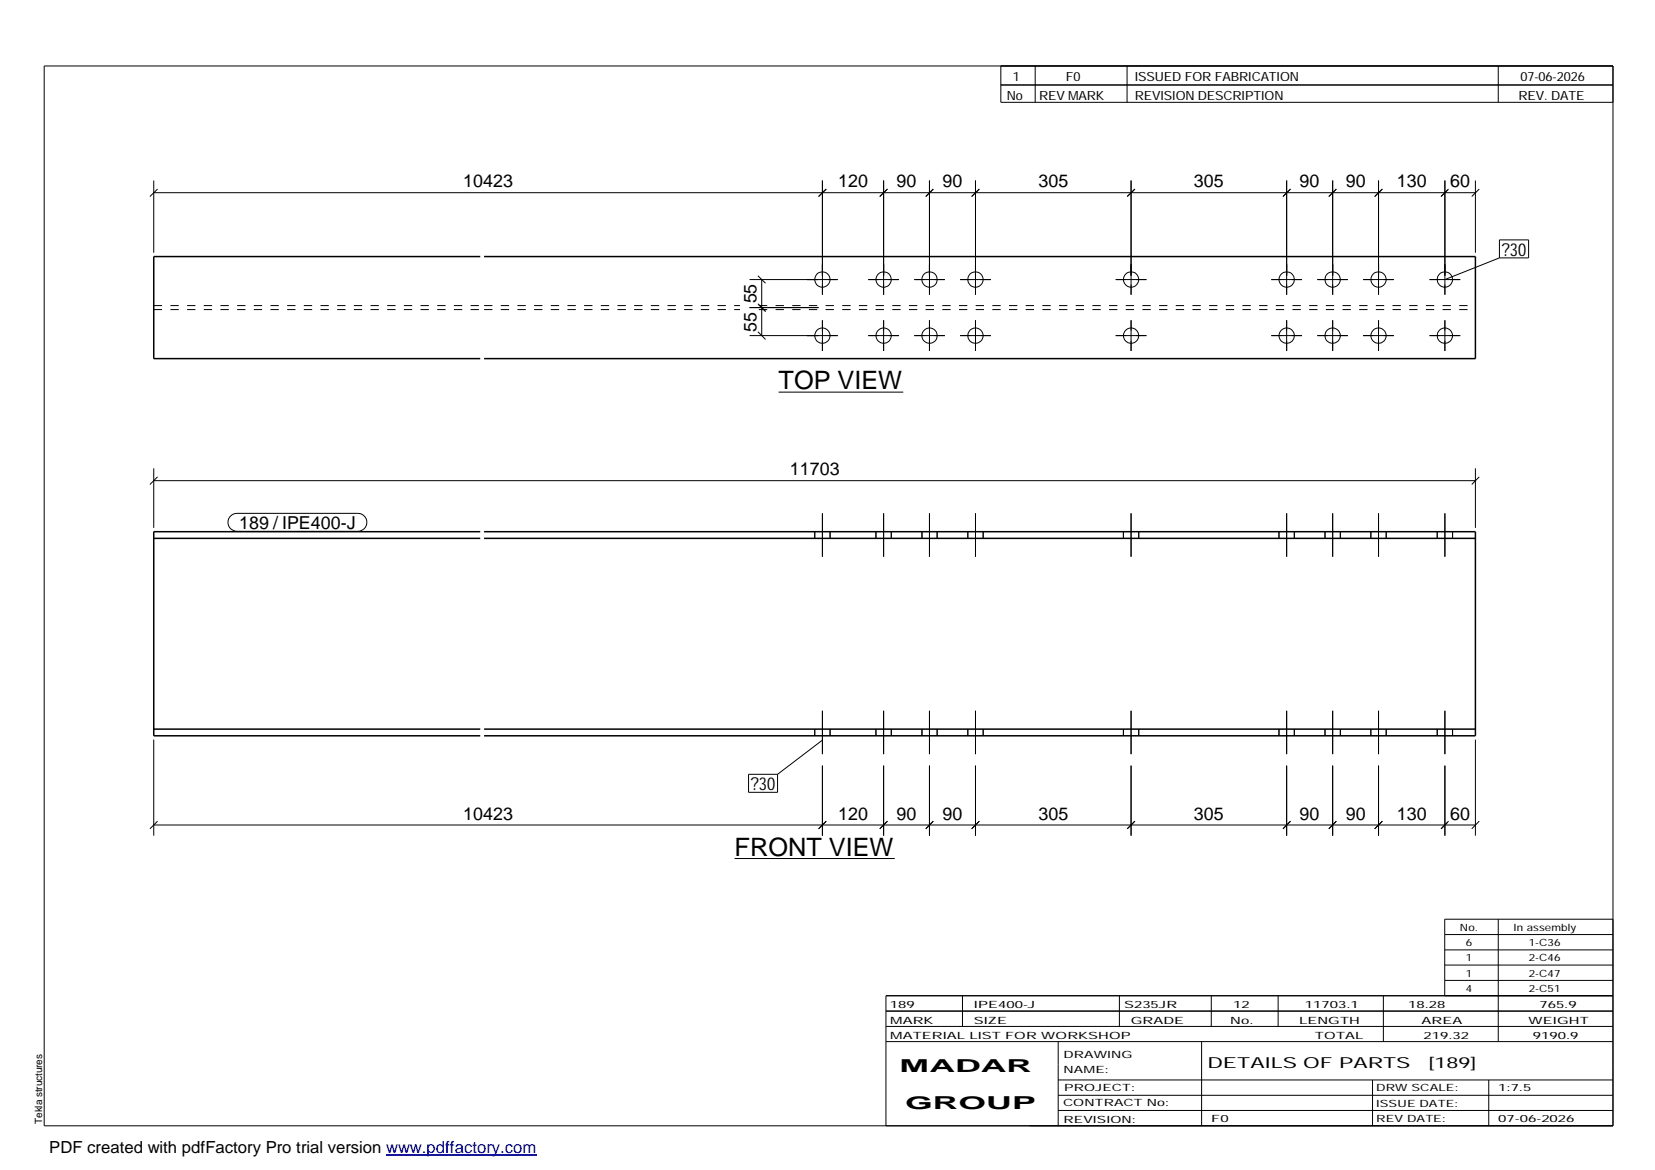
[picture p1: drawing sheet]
<svg xmlns="http://www.w3.org/2000/svg" width="420mm" height="297mm" viewBox="0 0 420 297" stroke-linecap="round" stroke-linejoin="round" font-family="sans-serif">
<g fill="none" stroke="#000" stroke-width=".25">
<path d="M11.2 16.7h398.3v269.1h-398.3zM254.1 16.7v9.3h155.4M262.8 16.7v9.3M286.1 16.7v9.3M380.4 16.7v9.3M254.1 21.6h155.4M39 45.8v18.4M39 48.9h335.6M40 48l-1.9 1.9M208.8 45.8v29M209.8 48l-2 1.9M224.3 45.8v29"/>
<path d="M225.3 48l-1.9 1.9M236 45.8v29M236.9 48l-1.9 1.9M247.6 45.8v29M248.6 48l-1.9 1.9M287.1 45.8v29M288.1 48l-1.9 1.9M326.6 45.8v29M327.6 48l-1.9 1.9M338.3 45.8v29M339.3 48l-1.9 1.9M350 45.8v29"/>
<path d="M350.9 48l-1.9 1.9M366.8 45.8v29M367.7 48l-1.9 1.9M374.6 45.8v18.4M375.5 48l-1.9 1.9M190.3 71h22.4M190.3 78.1h17.5M192.4 77.1l2 2M192.4 70l2 1.9M193.4 71v14.2M220.4 71h7.8M232.1 71h7.8"/>
<path d="M243.8 71h7.7M283.3 71h7.7M322.7 71h7.8M334.4 71h7.8M346.1 71h7.8M362.9 71h7.8M380.7 60.9h7.4v4.6h-7.4zM380.7 65.5l-13.9 5.5M190.3 85.2h22.4M192.4 84.2l2 2M197.7 99.6h31.6M208.8 81.3v7.8"/>
<path d="M220.4 85.2h7.8M224.3 81.3v7.8M232.1 85.2h7.8M236 81.3v7.8M243.8 85.2h7.7M247.6 81.3v7.8M283.3 85.2h7.7M287.1 81.3v7.8M322.7 85.2h7.8M326.6 81.3v7.8M334.4 85.2h7.8M338.3 81.3v7.8"/>
<path d="M346.1 85.2h7.8M350 81.3v7.8M362.9 85.2h7.8M366.8 81.3v7.8M39 118.9v15.1M374.6 118.9v15.1M39 122h335.6M40 121.1l-1.9 1.9M58.5 131l.8-.5 .9-.2h30.6a2.29 2.29 0 0 1 2.3 2.3 2.29 2.29 0 0 1-2.3 2.3h-30.6a2.28 2.28 0 0 1-2.1-1.4 2.28 2.28 0 0 1 .4-2.5zM206.8 135v1.7M208.8 130.3v11M210.7 135v1.7"/>
<path d="M222.4 135v1.7M224.3 130.3v11M226.3 135v1.7M234.1 135v1.7M236 130.3v11M237.9 135v1.7M245.7 135v1.7M247.6 130.3v11M249.6 135v1.7M285.2 135v1.7M287.1 130.3v11M289.1 135v1.7"/>
<path d="M324.7 135v1.7M326.6 130.3v11M328.6 135v1.7M336.4 135v1.7M338.3 130.3v11M340.3 135v1.7M348 135v1.7M350 130.3v11M351.9 135v1.7M364.9 135v1.7M366.8 130.3v11M368.8 135v1.7"/>
<path d="M375.5 121.1l-1.9 1.9M39 187.8v24.4M190 196.6h7.4v4.6h-7.4zM206.8 185.1v1.7M208.8 180.5v11M208.8 194.4v17.8M208.8 187.9l-11.4 8.7M210.7 185.1v1.7M222.4 185.1v1.7M224.3 180.5v11M224.3 194.4v17.8M226.3 185.1v1.7"/>
<path d="M234.1 185.1v1.7M236 180.5v11M236 194.4v17.8M237.9 185.1v1.7M245.7 185.1v1.7M247.6 180.5v11M247.6 194.4v17.8M249.6 185.1v1.7M285.2 185.1v1.7M287.1 180.5v11M287.1 194.4v17.8M289.1 185.1v1.7"/>
<path d="M324.7 185.1v1.7M326.6 180.5v11M326.6 194.4v17.8M328.6 185.1v1.7M336.4 185.1v1.7M338.3 180.5v11M338.3 194.4v17.8M340.3 185.1v1.7M348 185.1v1.7M350 180.5v11M350 194.4v17.8M351.9 185.1v1.7"/>
<path d="M364.9 185.1v1.7M366.8 180.5v11M366.8 194.4v17.8M368.8 185.1v1.7M374.6 187.8v24.4M39 209.5h335.6M40 208.5l-1.9 1.9M186.5 218h40.7M209.8 208.5l-2 1.9M225.3 208.5l-1.9 1.9M236.9 208.5l-1.9 1.9M248.6 208.5l-1.9 1.9"/>
<path d="M288.1 208.5l-1.9 1.9M327.6 208.5l-1.9 1.9M339.3 208.5l-1.9 1.9M350.9 208.5l-1.9 1.9M367.7 208.5l-1.9 1.9 1.7-1.7M375.5 208.5l-1.9 1.9M366.8 237.3h42.7M380.4 233.4v31M409.5 233.4h-42.7v19.4M224.9 256.7h184.6M244.3 252.8v7.8M284.2 252.8v7.8"/>
<path d="M307.5 252.8v7.8M324.5 252.8v7.8M351.2 252.8v11.6M366.8 241.2h42.7M366.8 245h42.7M366.8 248.9h42.7M409.5 252.8h-184.6v33M224.9 264.4h184.6M224.9 260.6h184.6M268.6 264.4v21.4M268.6 274.2h140.9M268.6 278.1h140.9"/>
<path d="M305.1 264.4v21.4M348.4 274.2v11.6M378 274.2v11.6M268.6 281.9h140.9"/>
<circle cx="208.8" cy="71" r="1.94"/>
<circle cx="224.3" cy="71" r="1.96"/>
<circle cx="236" cy="71" r="1.94"/>
<circle cx="247.6" cy="71" r="1.94"/>
<circle cx="287.2" cy="71" r="1.96"/>
<circle cx="326.7" cy="71" r="1.96"/>
<circle cx="338.3" cy="71" r="1.94"/>
<circle cx="350" cy="71" r="1.95"/>
<circle cx="366.8" cy="71" r="1.94"/>
<circle cx="208.8" cy="85.2" r="1.94"/>
<circle cx="224.3" cy="85.2" r="1.96"/>
<circle cx="236" cy="85.2" r="1.94"/>
<circle cx="247.6" cy="85.2" r="1.94"/>
<circle cx="287.2" cy="85.2" r="1.96"/>
<circle cx="326.7" cy="85.2" r="1.96"/>
<circle cx="338.3" cy="85.2" r="1.94"/>
<circle cx="350" cy="85.2" r="1.95"/>
<circle cx="366.8" cy="85.2" r="1.94"/>
</g>
<path d="M121.9 65.1h-82.9v25.9h82.9M122.9 65.1h251.7v25.9h-251.7M39 136.7h82.9M121.9 135h-82.9v51.8h82.9M122.9 135h251.7v51.8h-251.7M122.9 136.7h251.7M39 185.1h82.9M122.9 185.1h251.7" fill="none" stroke="#000" stroke-width=".38"/>
<path d="M39 78.6h82.9M39 77.6h82.9M122.9 78.6h65M122.9 77.6h65M192.7 78.6h181.9M192.7 77.6h181.9" fill="none" stroke="#000" stroke-width=".25" stroke-dasharray="2.1 2.1" stroke-linecap="butt"/>
<path d="M98 293.3h38.2" fill="none" stroke="#00f" stroke-width=".3"/>
<g font-size="6.4">
<text x="197.7" y="98.8">TOP VIEW</text>
<text x="186.5" y="217.2">FRONT VIEW</text>
</g>
<g font-size="4.5">
<text x="117.6" y="47.5">10423</text>
<text x="212.8" y="47.5">120</text>
<text x="227.6" y="47.5">90</text>
<text x="239.3" y="47.5">90</text>
<text x="263.6" y="47.5">305</text>
<text x="303.1" y="47.5">305</text>
<text x="329.9" y="47.5">90</text>
<text x="341.6" y="47.5">90</text>
<text x="354.6" y="47.5">130</text>
<text x="368.2" y="47.5">60</text>
<text x="381.3" y="64.9">?30</text>
<text x="192" y="77" transform="rotate(-90 192 77)">55</text>
<text x="192" y="84.2" transform="rotate(-90 192 84.2)">55</text>
<text x="200.5" y="120.6">11703</text>
<text x="60.7" y="134.3">189 / IPE400-J</text>
<text x="190.6" y="200.6">?30</text>
<text x="117.6" y="208.1">10423</text>
<text x="212.8" y="208.1">120</text>
<text x="227.6" y="208.1">90</text>
<text x="239.3" y="208.1">90</text>
<text x="263.6" y="208.1">305</text>
<text x="303.1" y="208.1">305</text>
<text x="329.9" y="208.1">90</text>
<text x="341.6" y="208.1">90</text>
<text x="354.6" y="208.1">130</text>
<text x="368.2" y="208.1">60</text>
<text x="228.4" y="272.3">MADAR</text>
<text x="229.8" y="281.6">GROUP</text>
</g>
<text font-size="4.2" x="12.5" y="292.7">PDF created with pdfFactory Pro trial version www.pdffactory.com</text>
<g font-size="3.9">
<text x="306.5" y="271.3">DETAILS OF PARTS</text>
<text x="362.7" y="271.3">[189]</text>
</g>
<g font-size="3.2">
<text x="257.1" y="20.5">1</text>
<text x="270.6" y="20.5">F0</text>
<text x="288.1" y="20.5">ISSUED FOR FABRICATION</text>
<text x="386" y="20.5">07-06-2026</text>
<text x="255.6" y="25.5">No</text>
<text x="263.8" y="25.5">REV MARK</text>
<text x="288.1" y="25.5">REVISION DESCRIPTION</text>
<text x="385.5" y="25.5">REV. DATE</text>
</g>
<g font-size="2.5">
<text x="370.6" y="236.3">No.</text>
<text x="384.3" y="236.3">In assembly</text>
<text x="372.1" y="240.2">6</text>
<text x="372.1" y="244.1">1</text>
<text x="388.1" y="240.2">1-C36</text>
<text x="388.1" y="244.1">2-C46</text>
<text x="372.1" y="247.9">1</text>
<text x="372.1" y="251.8">4</text>
<text x="388.1" y="247.9">2-C47</text>
<text x="388.1" y="251.8">2-C51</text>
<text x="225.9" y="255.9">189</text>
<text x="247.3" y="255.9">IPE400-J</text>
<text x="285.4" y="255.9">S235JR</text>
<text x="313.1" y="255.9">12</text>
<text x="331.3" y="255.9">11703.1</text>
<text x="357.5" y="255.9">18.28</text>
<text x="390.8" y="255.9">765.9</text>
<text x="226" y="263.7">MATERIAL LIST FOR WORKSHOP</text>
<text x="226" y="259.9">MARK</text>
<text x="247.2" y="259.9">SIZE</text>
<text x="287.1" y="259.9">GRADE</text>
<text x="312.3" y="259.9">No.</text>
<text x="329.8" y="259.9">LENGTH</text>
<text x="333.8" y="263.7">TOTAL</text>
<text x="360.9" y="259.9">AREA</text>
<text x="361.4" y="263.7">219.32</text>
<text x="388.1" y="259.9">WEIGHT</text>
<text x="389.2" y="263.7">9190.9</text>
<text x="270" y="268.5">DRAWING</text>
<text x="270" y="272.5">NAME:</text>
<text x="269.9" y="280.9">CONTRACT No:</text>
<text x="270.2" y="277">PROJECT:</text>
<text x="349.4" y="277.1">DRW SCALE:</text>
<text x="349.4" y="281">ISSUE DATE:</text>
<text x="380.4" y="277.1">1:7.5</text>
<text x="10.7" y="285.4" transform="rotate(-90 10.7 285.4)">Tekla structures</text>
<text x="270" y="285">REVISION:</text>
<text x="307.5" y="284.8">F0</text>
<text x="349.4" y="284.8">REV DATE:</text>
<text x="380.4" y="284.8">07-06-2026</text>
</g>
</svg>
